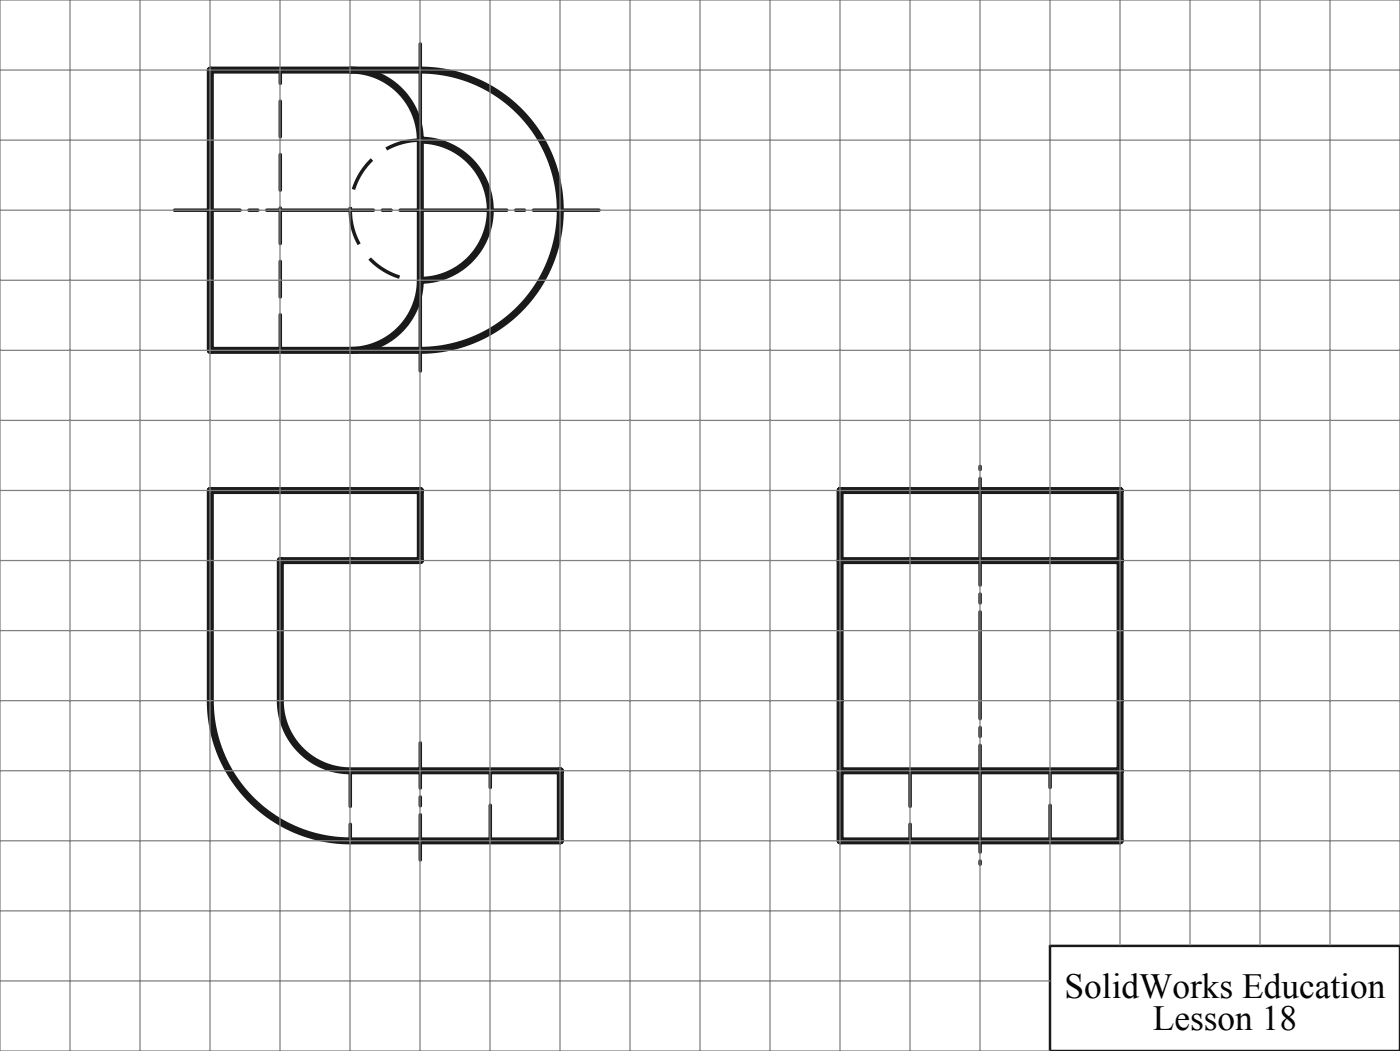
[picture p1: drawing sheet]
<svg xmlns="http://www.w3.org/2000/svg" width="200mm" height="150mm" viewBox="0 0 200 150" stroke-linecap="round" stroke-linejoin="round" font-family="sans-serif">
<path d="M50 30a10 10 0 0 0 10 10M60 20a10 10 0 0 0-10 10" fill="none" stroke="#191924" stroke-width=".5" stroke-dasharray="5.1 2.5" stroke-linecap="butt"/>
<path d="M50 10a10 10 0 0 1 10 10 10 10 0 0 1 10 10 10 10 0 0 1-10 10 10 10 0 0 1-10 10M60 10a20 20 0 0 1 20 20 20 20 0 0 1-20 20M30 100a20 20 0 0 0 20 20M40 100a10 10 0 0 0 10 10" fill="none" stroke="#191924" stroke-width="1" stroke-linecap="butt"/>
<path d="M150 135h50v15h-50z" fill="none" stroke="#191924" stroke-width=".35"/>
<path d="M85.6 30h-60.7" fill="none" stroke="#191924" stroke-width=".5" stroke-dasharray="15.2 1.3 1.3 1.3" stroke-dashoffset="5.9"/>
<path d="M60 6.3v46.7" fill="none" stroke="#191924" stroke-width=".5" stroke-dasharray="15.2 1.3 1.3 1.3" stroke-dashoffset="3.3"/>
<path d="M60 122.7v-16.7" fill="none" stroke="#191924" stroke-width=".5" stroke-dasharray="15.2 1.3 1.3 1.3" stroke-dashoffset="8.8"/>
<path d="M140 123.3v-56.7" fill="none" stroke="#191924" stroke-width=".5" stroke-dasharray="15.2 1.3 1.3 1.3" stroke-dashoffset="-1.7"/>
<path d="M40 50v-40M50 110v10M130 110v10M70 120v-10M150 120v-10" fill="none" stroke="#191924" stroke-width=".5" stroke-dasharray="5.1 2.5"/>
<path d="M60 10h-30v40h30M60 20v20M120 70h40v50h-40zM120 80h40M30 100v-30h30v10h-20v20M50 110h30v10h-30M120 110h40" fill="none" stroke="#191924" stroke-width="1"/>
<g fill="none" stroke="#808080" stroke-width=".18">
<path d="M0 10h200M10 0v150M20 0v150M30 0v150M40 0v150M50 0v150M60 0v150M70 0v150M80 0v150M90 0v150M100 0v150M110 0v150"/>
<path d="M120 0v150M130 0v150M140 0v150M150 0v134.9M160 0v134.9M170 0v134.9M180 0v134.9M190 0v134.9M0 30h200M0 20h200M0 50h200M0 40h200"/>
<path d="M0 70h200M0 60h200M0 90h200M0 80h200M0 110h200M0 100h200M0 130h200M0 120h200M200 134.9v-134.9h-200v150h150M0 140h150"/>
</g>
<g font-size="5">
<text x="152.1" y="142.4">SolidWorks Education</text>
<text x="164.7" y="147">Lesson 18</text>
</g>
</svg>
